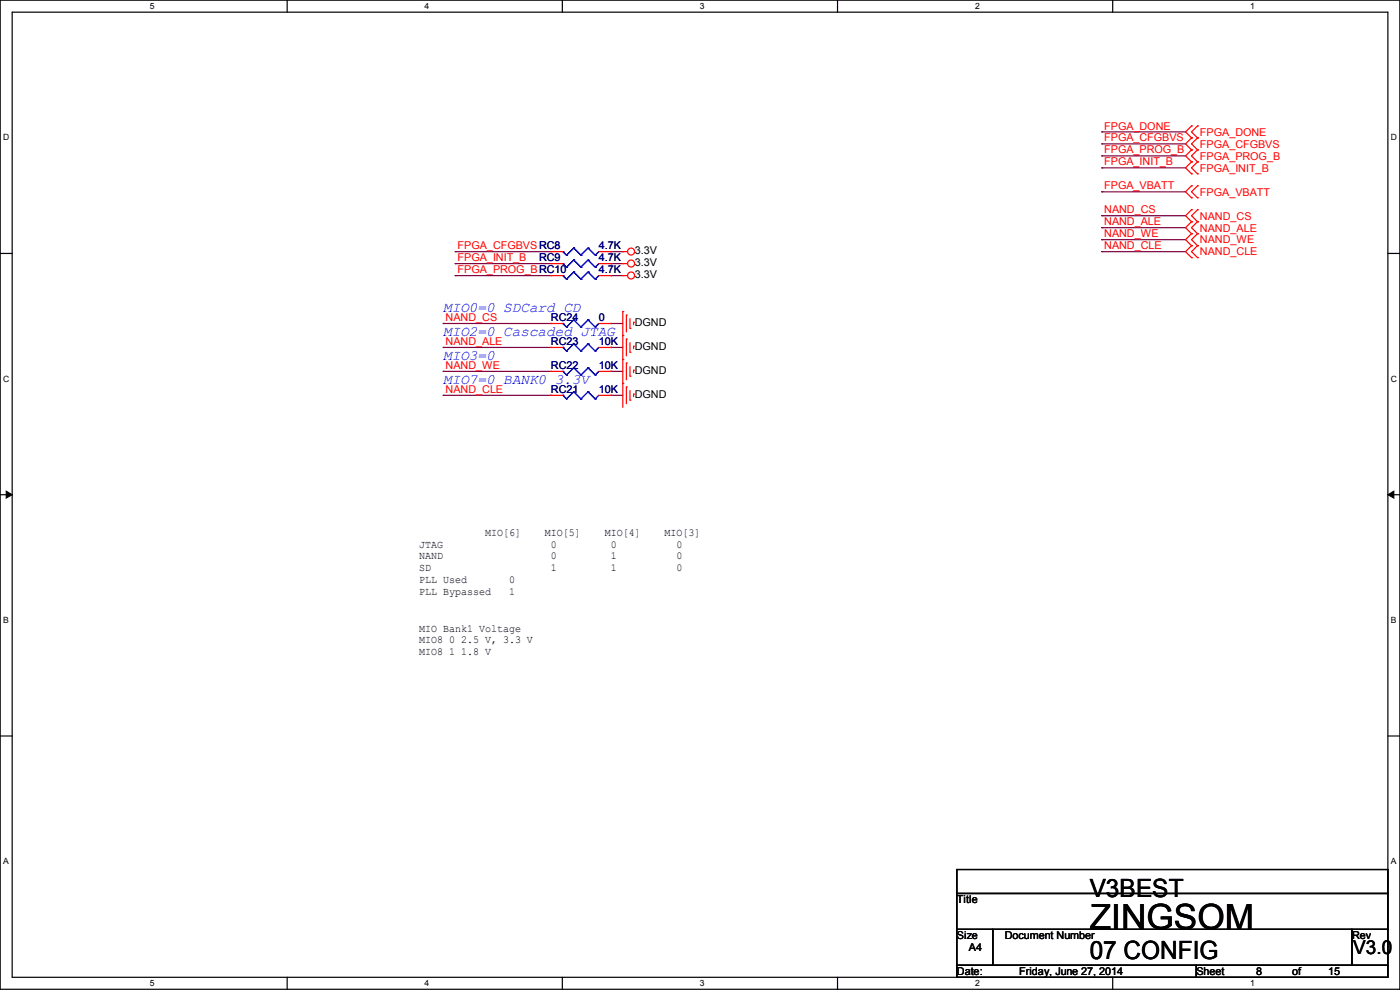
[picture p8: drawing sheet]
<svg xmlns="http://www.w3.org/2000/svg" width="297mm" height="210mm" viewBox="0 0 297 210" stroke-linecap="round" stroke-linejoin="round" font-family="sans-serif">
<path d="M0 0h297v209.8h-297zM2.6 2.6h291.8v204.7h-291.8z" fill="none" stroke="#000" stroke-width=".25"/>
<g fill="#fff">
<path d="M31.7 .3h1v2h-1z"/>
<path d="M31.7 207.6h1v1.9h-1z"/>
</g>
<path d="M60.9 0v2.6M60.9 207.3v2.5" fill="none" stroke="#000" stroke-width=".25"/>
<g fill="#fff">
<path d="M90.1 .3h1v2h-1z"/>
<path d="M90.1 207.6h1v1.9h-1z"/>
</g>
<path d="M119.3 0v2.6M119.3 207.3v2.5" fill="none" stroke="#000" stroke-width=".25"/>
<g fill="#fff">
<path d="M148.5 .3h.9v2h-.9z"/>
<path d="M148.5 207.6h.9v1.9h-.9z"/>
</g>
<path d="M177.7 0v2.6M177.7 207.3v2.5" fill="none" stroke="#000" stroke-width=".25"/>
<g fill="#fff">
<path d="M206.8 .3h1v2h-1z"/>
<path d="M206.8 207.6h1v1.9h-1z"/>
</g>
<path d="M236.1 0v2.6M236.1 207.3v2.5" fill="none" stroke="#000" stroke-width=".25"/>
<g fill="#fff">
<path d="M265.2 .3h1v2h-1z"/>
<path d="M265.2 207.6h1v1.9h-1z"/>
<path d="M.7 28.2h1.2v1.9h-1.2z"/>
<path d="M295.1 28.2h1.2v1.9h-1.2z"/>
<path d="M.7 79.3h1.2v2h-1.2z"/>
<path d="M295.1 79.3h1.2v2h-1.2z"/>
</g>
<path d="M0 53.8h2.6M294.4 53.8h2.6" fill="none" stroke="#000" stroke-width=".25"/>
<g fill="#fff">
<path d="M.7 130.5h1.2v2h-1.2z"/>
<path d="M295.1 130.5h1.1v2h-1.1z"/>
</g>
<path d="M0 104.9h2.6M294.4 104.9h2.6" fill="none" stroke="#000" stroke-width=".25"/>
<path d="M1.3 104.2l1.3 .7-1.3 .8zM294.4 104.9l1.3-.7v1.5z" fill="#000" stroke="#000" stroke-width=".21"/>
<g fill="#fff">
<path d="M.7 181.7h1.2v2h-1.2z"/>
<path d="M295.1 181.7h1.1v2h-1.1z"/>
</g>
<path d="M0 156.1h2.6M294.4 156.1h2.6M203 184.4h91.4v5.1h-91.4zM203 189.5h91.4v7.6h-91.4zM203 197.1h7.6v7.7h-7.6zM210.6 197.1h76.2v7.7h-76.2zM286.8 197.1h7.6v7.7h-7.6zM203 204.8h50.8v2.5h-50.8zM253.8 204.8h40.6v2.5h-40.6z" fill="none" stroke="#000" stroke-width=".25"/>
<g fill="none" stroke="#800040" stroke-width=".25">
<path d="M233.7 33.1h.1M233.7 30.5h.1M233.7 35.6h.1M233.7 28h.1M233.7 33.1h17.8M233.7 30.5h17.8M233.7 35.6h17.8M233.7 28h17.8M96.6 55.9h.1M96.6 53.4h.1M96.6 58.5h.1M96.6 55.9h20.3"/>
<path d="M96.6 53.4h20.3M96.6 58.5h20.3M129.6 53.4h.1M129.6 55.9h.1M129.6 58.5h.1M129.6 55.9h2.5M129.6 53.4h2.5M129.6 58.5h2.5M233.7 40.7h.1M233.7 53.4h.1M233.7 50.8h.1M233.7 48.3h.1"/>
<path d="M233.7 45.8h.1M233.7 53.4h17.8M233.7 40.7h17.8M233.7 50.8h17.8M233.7 48.3h17.8M233.7 45.8h17.8M94 73.7h.1M94 68.6h.1M94 78.8h.1M94 73.7h22.9M94 68.6h22.9M94 78.8h22.9"/>
<path d="M129.6 73.7h.1M129.6 68.6h.1M129.6 78.8h.1M129.6 73.7h2.5M129.6 68.6h2.5M129.6 78.8h2.5M94 83.9h.1M94 83.9h22.9M129.6 83.9h.1M129.6 83.9h2.5"/>
</g>
<g fill="none" stroke="#f00" stroke-width=".25">
<path d="M252.8 39.4h.1M252.8 26.7h.1M252.8 29.3h.1M252.8 31.8h.1M252.8 34.3h.1M252.8 36.9h.1M252.8 39.4l-1.3 1.3 1.3 1.3M252.8 26.7l-1.3 1.3 1.3 1.3M252.8 29.3l-1.3 1.2 1.3 1.3M252.8 31.8l-1.3 1.3 1.3 1.2M252.8 34.3l-1.3 1.3 1.3 1.3M254 39.4h.1"/>
<path d="M254 29.3h.1M254 26.7h.1M254 31.8h.1M254 34.3h.1M254 36.9h.1M254 39.4l-1.2 1.3 1.2 1.3M254 26.7l-1.2 1.3 1.2 1.3M254 29.3l-1.2 1.2 1.2 1.3M254 31.8l-1.2 1.3 1.2 1.2M254 34.3l-1.2 1.3 1.2 1.3M116.9 58.5h.1M116.9 55.9h.1"/>
<path d="M116.9 53.4h.1M116.9 53.4h2.5M116.9 55.9h2.5M116.9 58.5h2.5M127 53.4h2.6M127 55.9h2.6M127 58.5h2.6M129.6 58.5h.1M129.6 55.9h.1M129.6 53.4h.1M132.1 53.4h.1M132.1 55.9h.1"/>
<path d="M132.1 58.5h.1M132.1 53.4h1M132.1 55.9h1M132.1 58.5h1M252.8 42h.1M252.8 52.1h.1M252.8 54.7h.1M252.8 44.5h.1M252.8 47h.1M252.8 49.6h.1M252.8 52.1l-1.3 1.3 1.3 1.3M252.8 44.5l-1.3 1.3 1.3 1.2"/>
<path d="M252.8 47l-1.3 1.3 1.3 1.3M252.8 49.6l-1.3 1.2 1.3 1.3M254 42h.1M254 54.7h.1M254 52.1h.1M254 47h.1M254 44.5h.1M254 49.6h.1M254 52.1l-1.2 1.3 1.2 1.3M254 44.5l-1.2 1.3 1.2 1.2M254 47l-1.2 1.3 1.2 1.3M254 49.6l-1.2 1.2 1.2 1.3"/>
<path d="M116.9 68.6h.1M116.9 78.8h.1M116.9 73.7h.1M116.9 68.6h2.5M116.9 78.8h2.5M116.9 73.7h2.5M127 68.6h2.6M127 78.8h2.6M127 73.7h2.6M129.6 68.6h.1M129.6 78.8h.1M129.6 73.7h.1"/>
<path d="M132.1 71.2h.1M132.1 66.1h.1M132.1 76.2h.1M132.1 66.1v20.3M132.9 71.9h.1M132.9 66.8h.1M132.9 77h.1M132.9 66.8v3.6M132.9 71.9v3.6M132.9 77v3.6M133.6 74.7h.1M133.6 69.6h.1"/>
<path d="M133.6 79.8h.1M133.6 67.6v2M133.6 72.7v2M133.6 77.8v2M134.4 73.4h.1M134.4 68.4h.1M134.4 78.5h.1M134.4 68.4v.5M134.4 73.4v.6M134.4 78.5v.5M116.9 83.9h.1M116.9 83.9h2.5"/>
<path d="M127 83.9h2.6M129.6 83.9h.1M132.1 81.3h.1M132.9 82.1h.1M132.9 82.1v3.5M133.6 84.9h.1M133.6 82.8v2.1M134.4 83.6h.1M134.4 83.6v.5"/>
<circle cx="133.9" cy="58.4" r=".74"/>
<circle cx="133.9" cy="53.4" r=".74"/>
<circle cx="133.9" cy="55.9" r=".74"/>
</g>
<g fill="none" stroke="#00f" stroke-width=".25">
<path d="M119.4 58.5h.1M119.4 55.9h.1M119.4 53.4h.1M119.4 58.5l.8 .7M119.4 55.9l.8 .8M119.4 53.4l.8 .7M120.2 59.2h.1M120.2 56.7h.1M120.2 54.1h.1M121.7 57.7h.1M121.7 55.2h.1M121.7 52.6h.1"/>
<path d="M121.7 57.7l1.5 1.5M121.7 57.7l-1.5 1.5M121.7 55.2l1.5 1.5M121.7 55.2l-1.5 1.5M121.7 52.6l1.5 1.5M121.7 52.6l-1.5 1.5M123.2 59.2h.1M123.2 56.7h.1M123.2 54.1h.1M124.8 57.7h.1M124.8 55.2h.1M124.8 52.6h.1"/>
<path d="M124.8 57.7l1.5 1.5M124.8 57.7l-1.6 1.5M124.8 55.2l1.5 1.5M124.8 55.2l-1.6 1.5M124.8 52.6l1.5 1.5M124.8 52.6l-1.6 1.5M126.3 59.2h.1M126.3 56.7h.1M126.3 54.1h.1M127 58.5l-.7 .7M127 55.9l-.7 .8M127 53.4l-.7 .7"/>
<path d="M119.4 68.6h.1M119.4 78.8h.1M119.4 73.7h.1M119.4 68.6l.8 .8M119.4 78.8l.8 .7M119.4 73.7l.8 .8M120.2 69.4h.1M120.2 79.5h.1M120.2 74.5h.1M121.7 67.9h.1M121.7 78h.1M121.7 72.9h.1"/>
<path d="M121.7 67.9l1.5 1.5M121.7 67.9l-1.5 1.5M121.7 78l1.5 1.5M121.7 78l-1.5 1.5M121.7 72.9l1.5 1.6M121.7 72.9l-1.5 1.6M123.2 69.4h.1M123.2 79.5h.1M123.2 74.5h.1M124.8 67.9h.1M124.8 78h.1M124.8 72.9h.1"/>
<path d="M124.8 67.9l1.5 1.5M124.8 67.9l-1.6 1.5M124.8 78l1.5 1.5M124.8 78l-1.6 1.5M124.8 72.9l1.5 1.6M124.8 72.9l-1.6 1.6M126.3 69.4h.1M126.3 79.5h.1M126.3 74.5h.1M127 68.6l-.7 .8M127 78.8l-.7 .7M127 73.7l-.7 .8"/>
<path d="M119.4 83.9h.1M119.4 83.9l.8 .7M120.2 84.6h.1M121.7 83.1h.1M121.7 83.1l1.5 1.5M121.7 83.1l-1.5 1.5M123.2 84.6h.1M124.8 83.1h.1M124.8 83.1l1.5 1.5M124.8 83.1l-1.6 1.5M126.3 84.6h.1M127 83.9l-.7 .7"/>
</g>
<text font-size="7.4" x="231.2" y="197.1">ZINGSOM</text>
<g font-size="5.3">
<text x="231.2" y="190.2">V3BEST</text>
<text x="231.2" y="203.5">07 CONFIG</text>
</g>
<text font-size="4.1" x="287.1" y="202.3">V3.0</text>
<g font-size="3" fill="#00f">
<text x="94" y="66.1">MIO0=0 SDCard CD</text>
<text x="94" y="71.2">MIO2=0 Cascaded JTAG</text>
<text x="94" y="76.3">MIO3=0</text>
<text x="94" y="81.4">MIO7=0 BANK0 3.3V</text>
</g>
<g font-size="2.3" fill="#f00">
<text x="234.2" y="27.5">FPGA_DONE</text>
<text x="254.6" y="28.8">FPGA_DONE</text>
<text x="234.2" y="32.6">FPGA_PROG_B</text>
<text x="234.2" y="30">FPGA_CFGBVS</text>
<text x="234.2" y="35.1">FPGA_INIT_B</text>
<text x="254.6" y="31.3">FPGA_CFGBVS</text>
<text x="254.6" y="33.9">FPGA_PROG_B</text>
<text x="234.2" y="40.2">FPGA_VBATT</text>
<text x="254.6" y="41.5">FPGA_VBATT</text>
<text x="254.6" y="36.4">FPGA_INIT_B</text>
<text x="234.2" y="47.8">NAND_ALE</text>
<text x="234.2" y="45.3">NAND_CS</text>
<text x="254.6" y="46.6">NAND_CS</text>
<text x="97.1" y="52.9">FPGA_CFGBVSRC8</text>
<text x="234.2" y="52.9">NAND_CLE</text>
<text x="234.2" y="50.3">NAND_WE</text>
<text x="254.6" y="49.1">NAND_ALE</text>
<text x="254.6" y="51.6">NAND_WE</text>
<text x="97.1" y="55.4">FPGA_INIT_B</text>
<text x="97.1" y="58">FPGA_PROG_BRC10</text>
<text x="254.6" y="54.2">NAND_CLE</text>
<text x="94.5" y="68.1">NAND_CS</text>
<text x="94.5" y="73.2">NAND_ALE</text>
<text x="94.5" y="78.3">NAND_WE</text>
<text x="94.5" y="83.4">NAND_CLE</text>
</g>
<g font-size="2.3" fill="#000080">
<text x="127" y="52.9">4.7K</text>
<text x="114.4" y="55.5">RC9</text>
<text x="127" y="58">4.7K</text>
<text x="127" y="55.5">4.7K</text>
<text x="116.9" y="68.2">RC24</text>
<text x="127" y="68.2">0</text>
<text x="116.9" y="73.2">RC23</text>
<text x="127" y="73.2">10K</text>
<text x="116.9" y="83.4">RC21</text>
<text x="116.9" y="78.3">RC22</text>
<text x="127" y="83.4">10K</text>
<text x="127" y="78.3">10K</text>
</g>
<g font-size="2.3">
<text x="134.7" y="53.9">3.3V</text>
<text x="134.7" y="56.5">3.3V</text>
<text x="134.7" y="59">3.3V</text>
<text x="134.7" y="69.2">DGND</text>
<text x="134.7" y="74.3">DGND</text>
<text x="134.7" y="79.3">DGND</text>
<text x="134.7" y="84.4">DGND</text>
<text x="102.9" y="113.7">MIO[6]</text>
<text x="115.6" y="113.7">MIO[5]</text>
<text x="128.3" y="113.7">MIO[4]</text>
<text x="141" y="113.7">MIO[3]</text>
<text x="88.9" y="116.2">JTAG</text>
<text x="88.9" y="118.7">NAND</text>
<text x="116.9" y="116.2">0</text>
<text x="116.9" y="118.7">0</text>
<text x="129.6" y="116.2">0</text>
<text x="129.6" y="118.7">1</text>
<text x="143.5" y="116.2">0</text>
<text x="143.5" y="118.7">0</text>
<text x="88.9" y="121.2">SD</text>
<text x="88.9" y="123.7">PLL Used</text>
<text x="108" y="123.7">0</text>
<text x="116.9" y="121.2">1</text>
<text x="129.6" y="121.2">1</text>
<text x="143.5" y="121.2">0</text>
<text x="88.9" y="126.2">PLL Bypassed</text>
<text x="108" y="126.2">1</text>
<text x="88.9" y="134">MIO Bank1 Voltage</text>
<text x="88.9" y="136.5">MIO8 0 2.5 V, 3.3 V</text>
<text x="88.9" y="139">MIO8 1 1.8 V</text>
<text x="203" y="191.6">Title</text>
<text x="203" y="199.2">Size</text>
<text x="205.5" y="201.8">A4</text>
<text x="213.2" y="199.2">Document Number</text>
<text x="286.8" y="199.2">Rev</text>
<text x="203" y="206.8">Date:</text>
<text x="216.2" y="206.8">Friday, June 27, 2014</text>
<text x="253.8" y="206.8">Sheet</text>
<text x="266.5" y="206.8">8</text>
<text x="274.1" y="206.8">of</text>
<text x="281.7" y="206.8">15</text>
</g>
<g font-size="1.8">
<text x="31.8" y="1.9">5</text>
<text x="90.1" y="1.9">4</text>
<text x="148.5" y="1.9">3</text>
<text x="206.8" y="1.9">2</text>
<text x="265.2" y="1.9">1</text>
<text x=".7" y="29.8">D</text>
<text x="295.1" y="29.8">D</text>
<text x=".7" y="80.9">C</text>
<text x="295.1" y="80.9">C</text>
<text x=".7" y="132.1">B</text>
<text x="295.1" y="132.1">B</text>
<text x=".7" y="183.3">A</text>
<text x="295.1" y="183.3">A</text>
<text x="31.8" y="209.2">5</text>
<text x="90.1" y="209.2">4</text>
<text x="148.5" y="209.2">3</text>
<text x="206.8" y="209.2">2</text>
<text x="265.2" y="209.2">1</text>
</g>
</svg>
